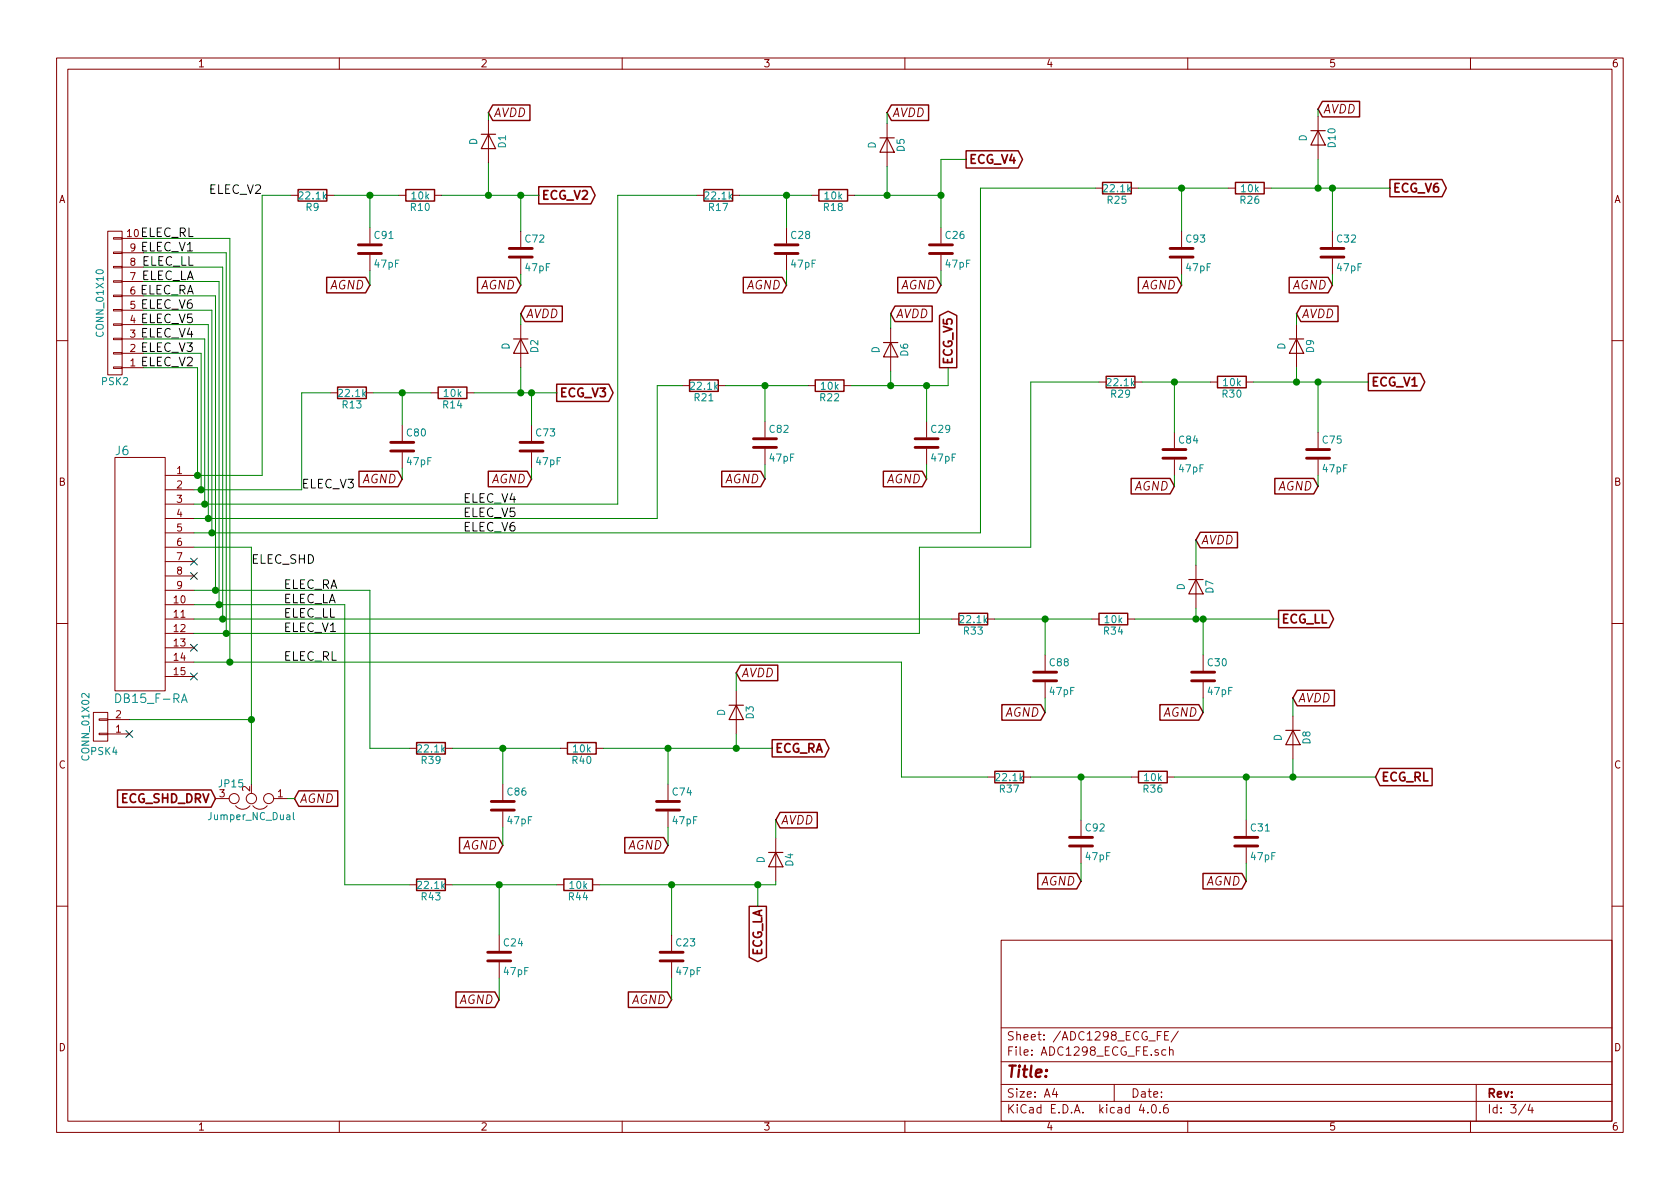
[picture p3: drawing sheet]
EESchema Schematic File Version 2
LIBS:Seminar_Med_Tech-rescue
LIBS:power
LIBS:device
LIBS:transistors
LIBS:conn
LIBS:linear
LIBS:regul
LIBS:74xx
LIBS:cmos4000
LIBS:adc-dac
LIBS:memory
LIBS:xilinx
LIBS:microcontrollers
LIBS:dsp
LIBS:microchip
LIBS:analog_switches
LIBS:motorola
LIBS:texas
LIBS:intel
LIBS:audio
LIBS:interface
LIBS:digital-audio
LIBS:philips
LIBS:display
LIBS:cypress
LIBS:siliconi
LIBS:opto
LIBS:atmel
LIBS:contrib
LIBS:valves
LIBS:MechTech
LIBS:MedTech
LIBS:MedTec2
LIBS:Seminar_Med_Tech-cache
EELAYER 25 0
EELAYER END
$Descr A4 11693 8268
encoding utf-8
Sheet 3 4
Title ""
Date ""
Rev ""
Comp ""
Comment1 ""
Comment2 ""
Comment3 ""
Comment4 ""
$EndDescr
$Comp
L DB15_F-RA J6
U 1 1
P 450 4975
F 0 "J6" H 850 6825 60  0000 C CNN
F 1 "DB15_F-RA" H 1050 5100 60  0000 C CNN
F 2 "Connectors:DB15FC" H 450 4975 60  0001 C CNN
F 3 "" H 450 4975 60  0001 C CNN
	1    450  4975
	1    0    0    -1  
$EndComp
$Comp
L R R9
U 1 1
P 2175 1350
F 0 "R9" V 2255 1350 50  0000 C CNN
F 1 "22.1k" V 2175 1350 50  0000 C CNN
F 2 "Resistors_SMD:R_0805_HandSoldering" V 2105 1350 50  0001 C CNN
F 3 "" H 2175 1350 50  0001 C CNN
	1    2175 1350
	0    1    1    0   
$EndComp
$Comp
L R R10
U 1 1
P 2925 1350
F 0 "R10" V 3005 1350 50  0000 C CNN
F 1 "10k" V 2925 1350 50  0000 C CNN
F 2 "Resistors_SMD:R_0805_HandSoldering" V 2855 1350 50  0001 C CNN
F 3 "" H 2925 1350 50  0001 C CNN
	1    2925 1350
	0    1    1    0   
$EndComp
$Comp
L R R17
U 1 1
P 5000 1350
F 0 "R17" V 5080 1350 50  0000 C CNN
F 1 "22.1k" V 5000 1350 50  0000 C CNN
F 2 "Resistors_SMD:R_0805_HandSoldering" V 4930 1350 50  0001 C CNN
F 3 "" H 5000 1350 50  0001 C CNN
	1    5000 1350
	0    1    1    0   
$EndComp
$Comp
L R R18
U 1 1
P 5800 1350
F 0 "R18" V 5880 1350 50  0000 C CNN
F 1 "10k" V 5800 1350 50  0000 C CNN
F 2 "Resistors_SMD:R_0805_HandSoldering" V 5730 1350 50  0001 C CNN
F 3 "" H 5800 1350 50  0001 C CNN
	1    5800 1350
	0    1    1    0   
$EndComp
$Comp
L R R13
U 1 1
P 2450 2725
F 0 "R13" V 2530 2725 50  0000 C CNN
F 1 "22.1k" V 2450 2725 50  0000 C CNN
F 2 "Resistors_SMD:R_0805_HandSoldering" V 2380 2725 50  0001 C CNN
F 3 "" H 2450 2725 50  0001 C CNN
	1    2450 2725
	0    1    1    0   
$EndComp
$Comp
L R R14
U 1 1
P 3150 2725
F 0 "R14" V 3230 2725 50  0000 C CNN
F 1 "10k" V 3150 2725 50  0000 C CNN
F 2 "Resistors_SMD:R_0805_HandSoldering" V 3080 2725 50  0001 C CNN
F 3 "" H 3150 2725 50  0001 C CNN
	1    3150 2725
	0    1    1    0   
$EndComp
$Comp
L R R21
U 1 1
P 4900 2675
F 0 "R21" V 4980 2675 50  0000 C CNN
F 1 "22.1k" V 4900 2675 50  0000 C CNN
F 2 "Resistors_SMD:R_0805_HandSoldering" V 4830 2675 50  0001 C CNN
F 3 "" H 4900 2675 50  0001 C CNN
	1    4900 2675
	0    1    1    0   
$EndComp
$Comp
L R R22
U 1 1
P 5775 2675
F 0 "R22" V 5855 2675 50  0000 C CNN
F 1 "10k" V 5775 2675 50  0000 C CNN
F 2 "Resistors_SMD:R_0805_HandSoldering" V 5705 2675 50  0001 C CNN
F 3 "" H 5775 2675 50  0001 C CNN
	1    5775 2675
	0    1    1    0   
$EndComp
$Comp
L R R25
U 1 1
P 7775 1300
F 0 "R25" V 7855 1300 50  0000 C CNN
F 1 "22.1k" V 7775 1300 50  0000 C CNN
F 2 "Resistors_SMD:R_0805_HandSoldering" V 7705 1300 50  0001 C CNN
F 3 "" H 7775 1300 50  0001 C CNN
	1    7775 1300
	0    1    1    0   
$EndComp
$Comp
L R R26
U 1 1
P 8700 1300
F 0 "R26" V 8780 1300 50  0000 C CNN
F 1 "10k" V 8700 1300 50  0000 C CNN
F 2 "Resistors_SMD:R_0805_HandSoldering" V 8630 1300 50  0001 C CNN
F 3 "" H 8700 1300 50  0001 C CNN
	1    8700 1300
	0    1    1    0   
$EndComp
$Comp
L R R29
U 1 1
P 7800 2650
F 0 "R29" V 7880 2650 50  0000 C CNN
F 1 "22.1k" V 7800 2650 50  0000 C CNN
F 2 "Resistors_SMD:R_0805_HandSoldering" V 7730 2650 50  0001 C CNN
F 3 "" H 7800 2650 50  0001 C CNN
	1    7800 2650
	0    1    1    0   
$EndComp
$Comp
L R R30
U 1 1
P 8575 2650
F 0 "R30" V 8655 2650 50  0000 C CNN
F 1 "10k" V 8575 2650 50  0000 C CNN
F 2 "Resistors_SMD:R_0805_HandSoldering" V 8505 2650 50  0001 C CNN
F 3 "" H 8575 2650 50  0001 C CNN
	1    8575 2650
	0    1    1    0   
$EndComp
$Comp
L R R33
U 1 1
P 6775 4300
F 0 "R33" V 6855 4300 50  0000 C CNN
F 1 "22.1k" V 6775 4300 50  0000 C CNN
F 2 "Resistors_SMD:R_0805_HandSoldering" V 6705 4300 50  0001 C CNN
F 3 "" H 6775 4300 50  0001 C CNN
	1    6775 4300
	0    1    1    0   
$EndComp
$Comp
L R R34
U 1 1
P 7750 4300
F 0 "R34" V 7830 4300 50  0000 C CNN
F 1 "10k" V 7750 4300 50  0000 C CNN
F 2 "Resistors_SMD:R_0805_HandSoldering" V 7680 4300 50  0001 C CNN
F 3 "" H 7750 4300 50  0001 C CNN
	1    7750 4300
	0    1    1    0   
$EndComp
$Comp
L R R37
U 1 1
P 7025 5400
F 0 "R37" V 7105 5400 50  0000 C CNN
F 1 "22.1k" V 7025 5400 50  0000 C CNN
F 2 "Resistors_SMD:R_0805_HandSoldering" V 6955 5400 50  0001 C CNN
F 3 "" H 7025 5400 50  0001 C CNN
	1    7025 5400
	0    1    1    0   
$EndComp
$Comp
L R R36
U 1 1
P 8025 5400
F 0 "R36" V 8105 5400 50  0000 C CNN
F 1 "10k" V 8025 5400 50  0000 C CNN
F 2 "Resistors_SMD:R_0805_HandSoldering" V 7955 5400 50  0001 C CNN
F 3 "" H 8025 5400 50  0001 C CNN
	1    8025 5400
	0    1    1    0   
$EndComp
$Comp
L R R39
U 1 1
P 3000 5200
F 0 "R39" V 3080 5200 50  0000 C CNN
F 1 "22.1k" V 3000 5200 50  0000 C CNN
F 2 "Resistors_SMD:R_0805_HandSoldering" V 2930 5200 50  0001 C CNN
F 3 "" H 3000 5200 50  0001 C CNN
	1    3000 5200
	0    1    1    0   
$EndComp
$Comp
L R R40
U 1 1
P 4050 5200
F 0 "R40" V 4130 5200 50  0000 C CNN
F 1 "10k" V 4050 5200 50  0000 C CNN
F 2 "Resistors_SMD:R_0805_HandSoldering" V 3980 5200 50  0001 C CNN
F 3 "" H 4050 5200 50  0001 C CNN
	1    4050 5200
	0    1    1    0   
$EndComp
$Comp
L R R43
U 1 1
P 3000 6150
F 0 "R43" V 3080 6150 50  0000 C CNN
F 1 "22.1k" V 3000 6150 50  0000 C CNN
F 2 "Resistors_SMD:R_0805_HandSoldering" V 2930 6150 50  0001 C CNN
F 3 "" H 3000 6150 50  0001 C CNN
	1    3000 6150
	0    1    1    0   
$EndComp
$Comp
L R R44
U 1 1
P 4025 6150
F 0 "R44" V 4105 6150 50  0000 C CNN
F 1 "10k" V 4025 6150 50  0000 C CNN
F 2 "Resistors_SMD:R_0805_HandSoldering" V 3955 6150 50  0001 C CNN
F 3 "" H 4025 6150 50  0001 C CNN
	1    4025 6150
	0    1    1    0   
$EndComp
$Comp
L C C91
U 1 1
P 2575 1725
F 0 "C91" H 2600 1825 50  0000 L CNN
F 1 "47pF" H 2600 1625 50  0000 L CNN
F 2 "Capacitors_SMD:C_1206_HandSoldering" H 2613 1575 50  0001 C CNN
F 3 "" H 2575 1725 50  0001 C CNN
	1    2575 1725
	1    0    0    -1  
$EndComp
$Comp
L C C72
U 1 1
P 3625 1750
F 0 "C72" H 3650 1850 50  0000 L CNN
F 1 "47pF" H 3650 1650 50  0000 L CNN
F 2 "Capacitors_SMD:C_1206_HandSoldering" H 3663 1600 50  0001 C CNN
F 3 "" H 3625 1750 50  0001 C CNN
	1    3625 1750
	1    0    0    -1  
$EndComp
$Comp
L C C80
U 1 1
P 2800 3100
F 0 "C80" H 2825 3200 50  0000 L CNN
F 1 "47pF" H 2825 3000 50  0000 L CNN
F 2 "Capacitors_SMD:C_1206_HandSoldering" H 2838 2950 50  0001 C CNN
F 3 "" H 2800 3100 50  0001 C CNN
	1    2800 3100
	1    0    0    -1  
$EndComp
$Comp
L C C73
U 1 1
P 3700 3100
F 0 "C73" H 3725 3200 50  0000 L CNN
F 1 "47pF" H 3725 3000 50  0000 L CNN
F 2 "Capacitors_SMD:C_1206_HandSoldering" H 3738 2950 50  0001 C CNN
F 3 "" H 3700 3100 50  0001 C CNN
	1    3700 3100
	1    0    0    -1  
$EndComp
$Comp
L C C28
U 1 1
P 5475 1725
F 0 "C28" H 5500 1825 50  0000 L CNN
F 1 "47pF" H 5500 1625 50  0000 L CNN
F 2 "Capacitors_SMD:C_1206_HandSoldering" H 5513 1575 50  0001 C CNN
F 3 "" H 5475 1725 50  0001 C CNN
	1    5475 1725
	1    0    0    -1  
$EndComp
$Comp
L C C26
U 1 1
P 6550 1725
F 0 "C26" H 6575 1825 50  0000 L CNN
F 1 "47pF" H 6575 1625 50  0000 L CNN
F 2 "Capacitors_SMD:C_1206_HandSoldering" H 6588 1575 50  0001 C CNN
F 3 "" H 6550 1725 50  0001 C CNN
	1    6550 1725
	1    0    0    -1  
$EndComp
$Comp
L C C82
U 1 1
P 5325 3075
F 0 "C82" H 5350 3175 50  0000 L CNN
F 1 "47pF" H 5350 2975 50  0000 L CNN
F 2 "Capacitors_SMD:C_1206_HandSoldering" H 5363 2925 50  0001 C CNN
F 3 "" H 5325 3075 50  0001 C CNN
	1    5325 3075
	1    0    0    -1  
$EndComp
$Comp
L C C29
U 1 1
P 6450 3075
F 0 "C29" H 6475 3175 50  0000 L CNN
F 1 "47pF" H 6475 2975 50  0000 L CNN
F 2 "Capacitors_SMD:C_1206_HandSoldering" H 6488 2925 50  0001 C CNN
F 3 "" H 6450 3075 50  0001 C CNN
	1    6450 3075
	1    0    0    -1  
$EndComp
$Comp
L C C93
U 1 1
P 8225 1750
F 0 "C93" H 8250 1850 50  0000 L CNN
F 1 "47pF" H 8250 1650 50  0000 L CNN
F 2 "Capacitors_SMD:C_1206_HandSoldering" H 8263 1600 50  0001 C CNN
F 3 "" H 8225 1750 50  0001 C CNN
	1    8225 1750
	1    0    0    -1  
$EndComp
$Comp
L C C32
U 1 1
P 9275 1750
F 0 "C32" H 9300 1850 50  0000 L CNN
F 1 "47pF" H 9300 1650 50  0000 L CNN
F 2 "Capacitors_SMD:C_1206_HandSoldering" H 9313 1600 50  0001 C CNN
F 3 "" H 9275 1750 50  0001 C CNN
	1    9275 1750
	1    0    0    -1  
$EndComp
$Comp
L C C84
U 1 1
P 8175 3150
F 0 "C84" H 8200 3250 50  0000 L CNN
F 1 "47pF" H 8200 3050 50  0000 L CNN
F 2 "Capacitors_SMD:C_1206_HandSoldering" H 8213 3000 50  0001 C CNN
F 3 "" H 8175 3150 50  0001 C CNN
	1    8175 3150
	1    0    0    -1  
$EndComp
$Comp
L C C75
U 1 1
P 9175 3150
F 0 "C75" H 9200 3250 50  0000 L CNN
F 1 "47pF" H 9200 3050 50  0000 L CNN
F 2 "Capacitors_SMD:C_1206_HandSoldering" H 9213 3000 50  0001 C CNN
F 3 "" H 9175 3150 50  0001 C CNN
	1    9175 3150
	1    0    0    -1  
$EndComp
$Comp
L C C88
U 1 1
P 7275 4700
F 0 "C88" H 7300 4800 50  0000 L CNN
F 1 "47pF" H 7300 4600 50  0000 L CNN
F 2 "Capacitors_SMD:C_1206_HandSoldering" H 7313 4550 50  0001 C CNN
F 3 "" H 7275 4700 50  0001 C CNN
	1    7275 4700
	1    0    0    -1  
$EndComp
$Comp
L C C30
U 1 1
P 8375 4700
F 0 "C30" H 8400 4800 50  0000 L CNN
F 1 "47pF" H 8400 4600 50  0000 L CNN
F 2 "Capacitors_SMD:C_1206_HandSoldering" H 8413 4550 50  0001 C CNN
F 3 "" H 8375 4700 50  0001 C CNN
	1    8375 4700
	1    0    0    -1  
$EndComp
$Comp
L C C31
U 1 1
P 8675 5850
F 0 "C31" H 8700 5950 50  0000 L CNN
F 1 "47pF" H 8700 5750 50  0000 L CNN
F 2 "Capacitors_SMD:C_1206_HandSoldering" H 8713 5700 50  0001 C CNN
F 3 "" H 8675 5850 50  0001 C CNN
	1    8675 5850
	1    0    0    -1  
$EndComp
$Comp
L C C92
U 1 1
P 7525 5850
F 0 "C92" H 7550 5950 50  0000 L CNN
F 1 "47pF" H 7550 5750 50  0000 L CNN
F 2 "Capacitors_SMD:C_1206_HandSoldering" H 7563 5700 50  0001 C CNN
F 3 "" H 7525 5850 50  0001 C CNN
	1    7525 5850
	1    0    0    -1  
$EndComp
$Comp
L C C86
U 1 1
P 3500 5600
F 0 "C86" H 3525 5700 50  0000 L CNN
F 1 "47pF" H 3525 5500 50  0000 L CNN
F 2 "Capacitors_SMD:C_1206_HandSoldering" H 3538 5450 50  0001 C CNN
F 3 "" H 3500 5600 50  0001 C CNN
	1    3500 5600
	1    0    0    -1  
$EndComp
$Comp
L C C74
U 1 1
P 4650 5600
F 0 "C74" H 4675 5700 50  0000 L CNN
F 1 "47pF" H 4675 5500 50  0000 L CNN
F 2 "Capacitors_SMD:C_1206_HandSoldering" H 4688 5450 50  0001 C CNN
F 3 "" H 4650 5600 50  0001 C CNN
	1    4650 5600
	1    0    0    -1  
$EndComp
$Comp
L C C23
U 1 1
P 4675 6650
F 0 "C23" H 4700 6750 50  0000 L CNN
F 1 "47pF" H 4700 6550 50  0000 L CNN
F 2 "Capacitors_SMD:C_1206_HandSoldering" H 4713 6500 50  0001 C CNN
F 3 "" H 4675 6650 50  0001 C CNN
	1    4675 6650
	1    0    0    -1  
$EndComp
$Comp
L C C24
U 1 1
P 3475 6650
F 0 "C24" H 3500 6750 50  0000 L CNN
F 1 "47pF" H 3500 6550 50  0000 L CNN
F 2 "Capacitors_SMD:C_1206_HandSoldering" H 3513 6500 50  0001 C CNN
F 3 "" H 3475 6650 50  0001 C CNN
	1    3475 6650
	1    0    0    -1  
$EndComp
$Comp
L D D1
U 1 1
P 3400 975
F 0 "D1" H 3400 1075 50  0000 C CNN
F 1 "D" H 3400 875 50  0000 C CNN
F 2 "Diodes_SMD:D_SC-80_HandSoldering" H 3400 975 50  0001 C CNN
F 3 "" H 3400 975 50  0001 C CNN
	1    3400 975 
	0    1    1    0   
$EndComp
$Comp
L D D5
U 1 1
P 6175 1000
F 0 "D5" H 6175 1100 50  0000 C CNN
F 1 "D" H 6175 900 50  0000 C CNN
F 2 "Diodes_SMD:D_SC-80_HandSoldering" H 6175 1000 50  0001 C CNN
F 3 "" H 6175 1000 50  0001 C CNN
	1    6175 1000
	0    1    1    0   
$EndComp
$Comp
L D D10
U 1 1
P 9175 950
F 0 "D10" H 9175 1050 50  0000 C CNN
F 1 "D" H 9175 850 50  0000 C CNN
F 2 "Diodes_SMD:D_SC-80_HandSoldering" H 9175 950 50  0001 C CNN
F 3 "" H 9175 950 50  0001 C CNN
	1    9175 950 
	0    1    1    0   
$EndComp
$Comp
L D D2
U 1 1
P 3625 2400
F 0 "D2" H 3625 2500 50  0000 C CNN
F 1 "D" H 3625 2300 50  0000 C CNN
F 2 "Diodes_SMD:D_SC-80_HandSoldering" H 3625 2400 50  0001 C CNN
F 3 "" H 3625 2400 50  0001 C CNN
	1    3625 2400
	0    1    1    0   
$EndComp
$Comp
L D D6
U 1 1
P 6200 2425
F 0 "D6" H 6200 2525 50  0000 C CNN
F 1 "D" H 6200 2325 50  0000 C CNN
F 2 "Diodes_SMD:D_SC-80_HandSoldering" H 6200 2425 50  0001 C CNN
F 3 "" H 6200 2425 50  0001 C CNN
	1    6200 2425
	0    1    1    0   
$EndComp
$Comp
L D D9
U 1 1
P 9025 2400
F 0 "D9" H 9025 2500 50  0000 C CNN
F 1 "D" H 9025 2300 50  0000 C CNN
F 2 "Diodes_SMD:D_SC-80_HandSoldering" H 9025 2400 50  0001 C CNN
F 3 "" H 9025 2400 50  0001 C CNN
	1    9025 2400
	0    1    1    0   
$EndComp
$Comp
L D D7
U 1 1
P 8325 4075
F 0 "D7" H 8325 4175 50  0000 C CNN
F 1 "D" H 8325 3975 50  0000 C CNN
F 2 "Diodes_SMD:D_SC-80_HandSoldering" H 8325 4075 50  0001 C CNN
F 3 "" H 8325 4075 50  0001 C CNN
	1    8325 4075
	0    1    1    0   
$EndComp
$Comp
L D D8
U 1 1
P 9000 5125
F 0 "D8" H 9000 5225 50  0000 C CNN
F 1 "D" H 9000 5025 50  0000 C CNN
F 2 "Diodes_SMD:D_SC-80_HandSoldering" H 9000 5125 50  0001 C CNN
F 3 "" H 9000 5125 50  0001 C CNN
	1    9000 5125
	0    1    1    0   
$EndComp
$Comp
L D D3
U 1 1
P 5125 4950
F 0 "D3" H 5125 5050 50  0000 C CNN
F 1 "D" H 5125 4850 50  0000 C CNN
F 2 "Diodes_SMD:D_SC-80_HandSoldering" H 5125 4950 50  0001 C CNN
F 3 "" H 5125 4950 50  0001 C CNN
	1    5125 4950
	0    1    1    0   
$EndComp
$Comp
L D D4
U 1 1
P 5400 5975
F 0 "D4" H 5400 6075 50  0000 C CNN
F 1 "D" H 5400 5875 50  0000 C CNN
F 2 "Diodes_SMD:D_SC-80_HandSoldering" H 5400 5975 50  0001 C CNN
F 3 "" H 5400 5975 50  0001 C CNN
	1    5400 5975
	0    1    1    0   
$EndComp
$Comp
L Jumper_NC_Dual JP15
U 1 1
P 1750 5550
F 0 "JP15" H 1800 5450 50  0000 L CNN
F 1 "Jumper_NC_Dual" H 1750 5650 50  0000 C BNN
F 2 "Jumper:jumper1x3" H 1750 5550 50  0001 C CNN
F 3 "" H 1750 5550 50  0001 C CNN
	1    1750 5550
	-1   0    0    1   
$EndComp
Text GLabel 1500 5550 0    60   Input ~ 12
ECG_SHD_DRV
Text GLabel 5275 6300 3    60   Output ~ 12
ECG_LA
Text GLabel 5375 5200 2    60   Output ~ 12
ECG_RA
Text GLabel 8900 4300 2    60   Output ~ 12
ECG_LL
Text GLabel 9575 5400 2    60   Input ~ 12
ECG_RL
Text GLabel 9525 2650 2    60   Output ~ 12
ECG_V1
Text GLabel 9675 1300 2    60   Output ~ 12
ECG_V6
Text GLabel 6725 1100 2    60   Output ~ 12
ECG_V4
Text GLabel 6600 2550 1    60   Output ~ 12
ECG_V5
Text GLabel 3875 2725 2    60   Output ~ 12
ECG_V3
Text GLabel 3750 1350 2    60   Output ~ 12
ECG_V2
Text Label 1825 1350 2    60   ~ 0
ELEC_V2
Text Label 2100 3400 0    60   ~ 0
ELEC_V3
Text Label 3225 3500 0    60   ~ 0
ELEC_V4
Text Label 3225 3600 0    60   ~ 0
ELEC_V5
Text Label 1750 3925 0    60   ~ 0
ELEC_SHD
Text Label 3225 3700 0    60   ~ 0
ELEC_V6
Text Label 1975 4100 0    60   ~ 0
ELEC_RA
Text Label 1975 4200 0    60   ~ 0
ELEC_LA
Text Label 1975 4300 0    60   ~ 0
ELEC_LL
Text Label 1975 4400 0    60   ~ 0
ELEC_V1
Text Label 1975 4600 0    60   ~ 0
ELEC_RL
Text GLabel 3400 775  2    60   Input Italic 0
AVDD
Text GLabel 6175 775  2    60   Input Italic 0
AVDD
Text GLabel 9175 750  2    60   Input Italic 0
AVDD
Text GLabel 3625 2175 2    60   Input Italic 0
AVDD
Text GLabel 6200 2175 2    60   Input Italic 0
AVDD
Text GLabel 9025 2175 2    60   Input Italic 0
AVDD
Text GLabel 8325 3750 2    60   Input Italic 0
AVDD
Text GLabel 9000 4850 2    60   Input Italic 0
AVDD
Text GLabel 5125 4675 2    60   Input Italic 0
AVDD
Text GLabel 5400 5700 2    60   Input Italic 0
AVDD
Text GLabel 2575 1975 0    60   Input Italic 0
AGND
Text GLabel 3625 1975 0    60   Input Italic 0
AGND
Text GLabel 3700 3325 0    60   Input Italic 0
AGND
Text GLabel 2800 3325 0    60   Input Italic 0
AGND
Text GLabel 5475 1975 0    60   Input Italic 0
AGND
Text GLabel 6550 1975 0    60   Input Italic 0
AGND
Text GLabel 5325 3325 0    60   Input Italic 0
AGND
Text GLabel 6450 3325 0    60   Input Italic 0
AGND
Text GLabel 8225 1975 0    60   Input Italic 0
AGND
Text GLabel 9275 1975 0    60   Input Italic 0
AGND
Text GLabel 8175 3375 0    60   Input Italic 0
AGND
Text GLabel 9175 3375 0    60   Input Italic 0
AGND
Text GLabel 3500 5875 0    60   Input Italic 0
AGND
Text GLabel 4650 5875 0    60   Input Italic 0
AGND
Text GLabel 3475 6950 0    60   Input Italic 0
AGND
Text GLabel 4675 6950 0    60   Input Italic 0
AGND
Text GLabel 7275 4950 0    60   Input Italic 0
AGND
Text GLabel 8375 4950 0    60   Input Italic 0
AGND
Text GLabel 7525 6125 0    60   Input Italic 0
AGND
Text GLabel 8675 6125 0    60   Input Italic 0
AGND
NoConn ~ 1350 3900
NoConn ~ 1350 4000
NoConn ~ 1350 4500
NoConn ~ 1350 4700
Text GLabel 2050 5550 2    60   Input Italic 0
AGND
$Comp
L CONN_01X10 PSK2
U 1 1
P 800 2100
F 0 "PSK2" H 800 2650 50  0000 C CNN
F 1 "CONN_01X10" V 900 2100 50  0000 C CNN
F 2 "Pin_Headers:Pin_Header_Straight_1x10_Pitch2.54mm" H 800 2100 50  0001 C CNN
F 3 "" H 800 2100 50  0001 C CNN
	1    800  2100
	-1   0    0    1   
$EndComp
Wire Wire Line
	3700 3250 3700 3325
Wire Wire Line
	3625 1900 3625 1975
Wire Wire Line
	2575 1875 2575 1975
Wire Wire Line
	5400 5825 5400 5700
Wire Wire Line
	5125 4800 5125 4675
Wire Wire Line
	9000 4975 9000 4850
Wire Wire Line
	3400 825  3400 775 
Wire Wire Line
	6175 775  6175 850 
Wire Wire Line
	9175 800  9175 750 
Wire Wire Line
	6200 2275 6200 2175
Wire Wire Line
	3625 2175 3625 2250
Wire Wire Line
	9025 2175 9025 2250
Wire Wire Line
	8325 3750 8325 3925
Connection ~ 3625 1350
Connection ~ 3700 2725
Connection ~ 6450 2675
Wire Wire Line
	6600 2675 6600 2550
Connection ~ 6550 1350
Wire Wire Line
	6550 1100 6725 1100
Connection ~ 9275 1300
Connection ~ 9175 2650
Connection ~ 9000 5400
Connection ~ 8375 4300
Connection ~ 5125 5200
Connection ~ 5275 6150
Wire Wire Line
	5275 6150 5275 6300
Wire Wire Line
	1750 3800 1750 5450
Wire Wire Line
	1350 3800 1750 3800
Wire Wire Line
	6275 5400 6875 5400
Wire Wire Line
	6275 4600 6275 5400
Wire Wire Line
	1350 4600 6275 4600
Wire Wire Line
	1350 4200 2400 4200
Wire Wire Line
	2400 4200 2400 6150
Wire Wire Line
	2400 6150 2850 6150
Wire Wire Line
	2575 5200 2850 5200
Wire Wire Line
	2575 4100 2575 5200
Wire Wire Line
	1350 4100 2575 4100
Wire Wire Line
	1350 4300 6625 4300
Wire Wire Line
	7175 2650 7650 2650
Wire Wire Line
	7175 3800 7175 2650
Wire Wire Line
	6400 3800 7175 3800
Wire Wire Line
	6400 4400 6400 3800
Wire Wire Line
	1350 4400 6400 4400
Wire Wire Line
	6825 3700 6825 1300
Wire Wire Line
	6825 1300 7625 1300
Wire Wire Line
	4575 2675 4750 2675
Wire Wire Line
	4575 3600 4575 2675
Wire Wire Line
	1350 3600 4575 3600
Wire Wire Line
	1350 3700 6825 3700
Connection ~ 4675 6150
Wire Wire Line
	5400 6150 5400 6125
Wire Wire Line
	4675 6150 4675 6500
Wire Wire Line
	4175 6150 5400 6150
Connection ~ 3475 6150
Wire Wire Line
	3475 6150 3475 6500
Wire Wire Line
	3150 6150 3875 6150
Connection ~ 4650 5200
Wire Wire Line
	4650 5450 4650 5200
Wire Wire Line
	5125 5200 5125 5100
Wire Wire Line
	4200 5200 5375 5200
Connection ~ 3500 5200
Wire Wire Line
	3500 5450 3500 5200
Wire Wire Line
	3150 5200 3900 5200
Connection ~ 8675 5400
Wire Wire Line
	9000 5400 9000 5275
Wire Wire Line
	8675 5400 8675 5700
Wire Wire Line
	8175 5400 9575 5400
Connection ~ 7525 5400
Wire Wire Line
	7525 5400 7525 5700
Wire Wire Line
	7175 5400 7875 5400
Connection ~ 7275 4300
Wire Wire Line
	7275 4300 7275 4550
Wire Wire Line
	6925 4300 7600 4300
Connection ~ 8325 4300
Wire Wire Line
	8375 4300 8375 4550
Wire Wire Line
	8325 4300 8325 4225
Wire Wire Line
	7900 4300 8900 4300
Connection ~ 8175 2650
Wire Wire Line
	8175 2650 8175 3000
Wire Wire Line
	7950 2650 8425 2650
Connection ~ 9025 2650
Wire Wire Line
	9175 2650 9175 3000
Wire Wire Line
	9025 2650 9025 2550
Wire Wire Line
	8725 2650 9525 2650
Connection ~ 9175 1300
Wire Wire Line
	9275 1300 9275 1600
Wire Wire Line
	9175 1300 9175 1100
Wire Wire Line
	8850 1300 9675 1300
Connection ~ 8225 1300
Wire Wire Line
	8225 1300 8225 1600
Wire Wire Line
	7925 1300 8550 1300
Connection ~ 6200 2675
Wire Wire Line
	6200 2575 6200 2675
Wire Wire Line
	6450 2675 6450 2925
Wire Wire Line
	5925 2675 6600 2675
Connection ~ 5325 2675
Wire Wire Line
	5325 2925 5325 2675
Wire Wire Line
	5050 2675 5625 2675
Connection ~ 6175 1350
Wire Wire Line
	6175 1150 6175 1350
Wire Wire Line
	6550 1100 6550 1575
Wire Wire Line
	5950 1350 6550 1350
Connection ~ 5475 1350
Wire Wire Line
	5475 1350 5475 1575
Wire Wire Line
	5150 1350 5650 1350
Wire Wire Line
	3700 2725 3700 2950
Wire Wire Line
	2800 2725 2800 2950
Wire Wire Line
	4300 1350 4850 1350
Wire Wire Line
	4300 3500 4300 1350
Wire Wire Line
	1350 3500 4300 3500
Wire Wire Line
	2100 2725 2300 2725
Wire Wire Line
	2100 3400 2100 2725
Wire Wire Line
	1350 3400 2100 3400
Connection ~ 3625 2725
Wire Wire Line
	3625 2725 3625 2550
Wire Wire Line
	3300 2725 3875 2725
Connection ~ 2800 2725
Wire Wire Line
	2600 2725 3000 2725
Connection ~ 3400 1350
Wire Wire Line
	3625 1350 3625 1600
Wire Wire Line
	3075 1350 3750 1350
Wire Wire Line
	3400 1125 3400 1350
Connection ~ 2575 1350
Wire Wire Line
	2575 1350 2575 1575
Wire Wire Line
	2325 1350 2775 1350
Wire Wire Line
	1825 1350 2025 1350
Wire Wire Line
	1825 3300 1825 1350
Wire Wire Line
	1350 3300 1825 3300
Wire Wire Line
	2800 3250 2800 3325
Wire Wire Line
	5475 1875 5475 1975
Wire Wire Line
	6550 1975 6550 1875
Wire Wire Line
	9175 3300 9175 3375
Wire Wire Line
	8175 3300 8175 3375
Wire Wire Line
	6450 3325 6450 3225
Wire Wire Line
	5325 3225 5325 3325
Wire Wire Line
	7275 4850 7275 4950
Wire Wire Line
	8375 4850 8375 4950
Wire Wire Line
	8675 6000 8675 6125
Wire Wire Line
	7525 6125 7525 6000
Wire Wire Line
	4650 5750 4650 5875
Wire Wire Line
	3500 5875 3500 5750
Wire Wire Line
	3475 6800 3475 6950
Wire Wire Line
	4675 6950 4675 6800
Wire Wire Line
	8225 1975 8225 1900
Wire Wire Line
	9275 1975 9275 1900
Wire Wire Line
	2000 5550 2050 5550
Wire Wire Line
	1375 3300 1375 2550
Wire Wire Line
	1375 2550 1000 2550
Connection ~ 1375 3300
Wire Wire Line
	1000 2450 1400 2450
Wire Wire Line
	1400 2450 1400 3400
Connection ~ 1400 3400
Wire Wire Line
	1000 2350 1425 2350
Wire Wire Line
	1425 2350 1425 3500
Connection ~ 1425 3500
Wire Wire Line
	1000 2250 1450 2250
Wire Wire Line
	1450 2250 1450 3600
Connection ~ 1450 3600
Wire Wire Line
	1000 2150 1475 2150
Wire Wire Line
	1475 2150 1475 3700
Connection ~ 1475 3700
Wire Wire Line
	1000 2050 1500 2050
Wire Wire Line
	1500 2050 1500 4100
Connection ~ 1500 4100
Wire Wire Line
	1000 1950 1525 1950
Wire Wire Line
	1525 1950 1525 4200
Connection ~ 1525 4200
Wire Wire Line
	1000 1850 1550 1850
Wire Wire Line
	1550 1850 1550 4300
Connection ~ 1550 4300
Wire Wire Line
	1000 1750 1575 1750
Wire Wire Line
	1575 1750 1575 4400
Connection ~ 1575 4400
Wire Wire Line
	1000 1650 1600 1650
Wire Wire Line
	1600 1650 1600 4600
Connection ~ 1600 4600
Wire Wire Line
	900  5000 1750 5000
Connection ~ 1750 5000
$Comp
L CONN_01X02 PSK4
U 1 1
P 700 5050
F 0 "PSK4" H 675 5225 50  0000 C CNN
F 1 "CONN_01X02" V 800 5050 50  0000 C CNN
F 2 "Pin_Headers:Pin_Header_Straight_1x03_Pitch2.54mm" H 700 5050 50  0001 C CNN
F 3 "" H 700 5050 50  0001 C CNN
	1    700  5050
	-1   0    0    1   
$EndComp
NoConn ~ 900  5100
Text Label 1350 2550 2    60   ~ 0
ELEC_V2
Text Label 1350 2450 2    60   ~ 0
ELEC_V3
Text Label 1350 2350 2    60   ~ 0
ELEC_V4
Text Label 1350 2250 2    60   ~ 0
ELEC_V5
Text Label 1350 2150 2    60   ~ 0
ELEC_V6
Text Label 1350 2050 2    60   ~ 0
ELEC_RA
Text Label 1350 1850 2    60   ~ 0
ELEC_LL
Text Label 1350 1750 2    60   ~ 0
ELEC_V1
Text Label 1350 1650 2    60   ~ 0
ELEC_RL
Text Label 1350 1950 2    60   ~ 0
ELEC_LA
$EndSCHEMATC
